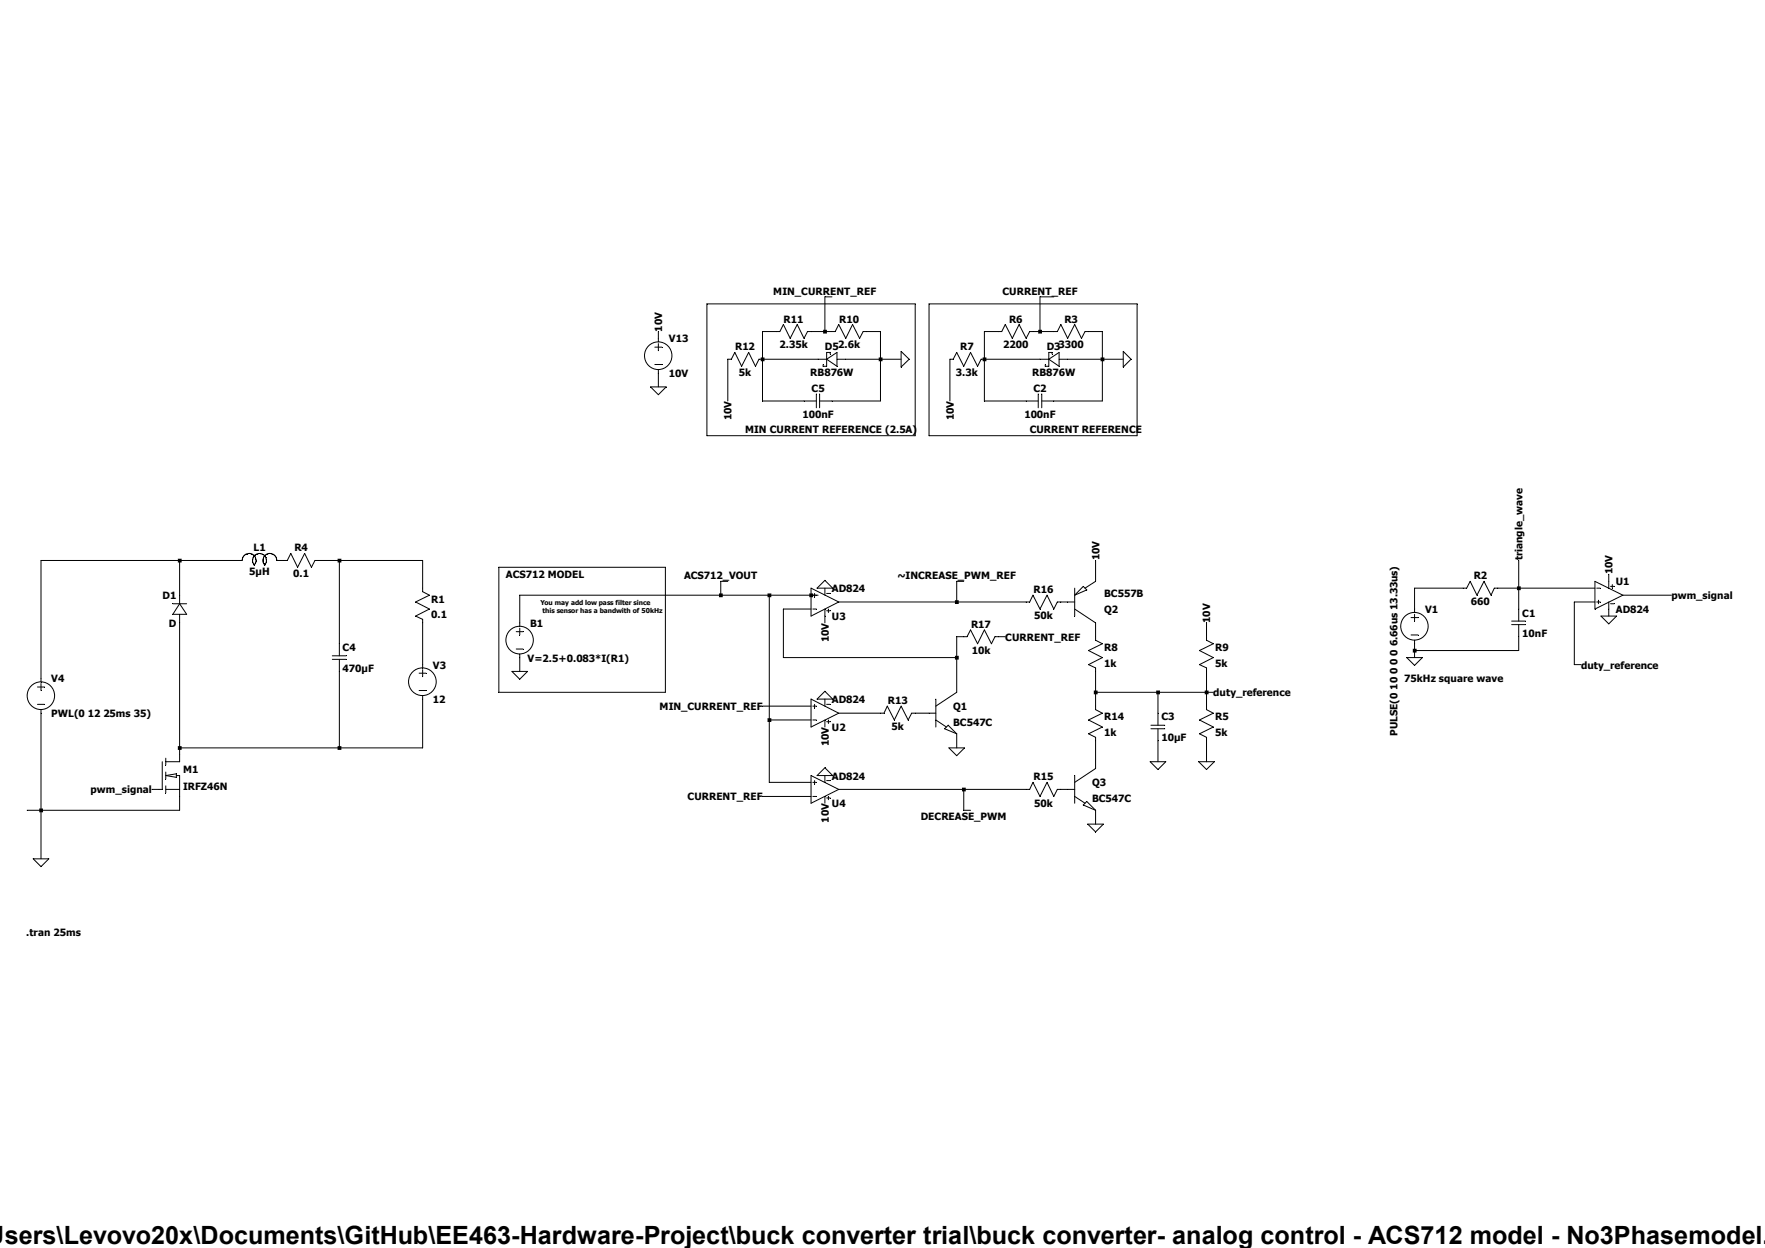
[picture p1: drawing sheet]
<svg xmlns="http://www.w3.org/2000/svg" width="297mm" height="210mm" viewBox="0 0 297 210" stroke-linecap="round" stroke-linejoin="round" font-family="sans-serif">
<g fill="none" stroke="#000" stroke-width=".17">
<path d="M110.2 58.4h1.2M110.8 55.8v1.7M110.8 57.8v1.2M119 51.1h35v22.2h-35zM139.7 59.6v-.3h-.6v2.3h-.6v-.3M140 50h-1.2v5.8M151.6 59.1l1.4 1.4-1.4 1.3zM156.3 51.1h35v22.2h-35zM177 59.6v-.3h-.5v2.3h-.6v-.3M177.3 50h-2.3v5.8M189 59.1l1.3 1.4-1.3 1.3zM109.5 65.1h2.6l-1.3 1.3z"/>
<path d="M110.2 61.3h1.2M110.8 62.2v2.9M137.4 67.5h-9.1v-11.7h2.9l.6-1.2 1.2 2.3 1.2-2.3 1.1 2.3 .6-1.1h4.6l.6-1.2 1.2 2.3 1.2-2.3 1.2 2.3 .5-1.1h3v11.7h-10.3M137.4 66.3v2.3M137.9 66.3v2.3M139.1 60.5h-11.4l-.6 1.1-1.1-2.3-1.2 2.3-1.1-2.3-.6 1.2h-.6v7M139.1 60.5l1.7-1.2v2.3zM140.8 60.5h10.8M174.7 67.5h-9v-11.7h2.9l.6-1.2 1.1 2.3 1.2-2.3 1.2 2.3 .6-1.1h4.6l.6-1.2 1.2 2.3 1.1-2.3 1.2 2.3 .6-1.1h2.9v11.7h-10.2M174.7 66.3v2.3M175.3 66.3v2.3M176.5 60.5l1.7-1.2v2.3z"/>
<path d="M176.5 60.5h-11.4l-.6 1.1-1.2-2.3-1.1 2.3-1.2-2.3-.6 1.2h-.5v7M178.2 60.5h10.8M30.2 94.3v7.3M42.8 95.1a1.17 1.17 0 0 0-.4-1.9 1.17 1.17 0 0 0-1.6 1.1h-33.9v20.5M42.8 95.1a1.17 1.17 0 0 1 0-1.6 1.17 1.17 0 0 1 1.7 0 1.17 1.17 0 0 1 0 1.6M44.6 95.1a1.17 1.17 0 0 1 .4-1.9 1.17 1.17 0 0 1 1.6 1.1h1.7l.6-1.2 1.2 2.4 1.2-2.4 1.1 2.4 .6-1.2h18.1v5.3l1.2 .6-2.4 1.1 2.4 1.2-2.4 1.2 1.2 .5v8.2M57.1 94.3v16.1M83.9 95.5h28.1v21h-28.1zM122.5 97.8h-1.2v2.4M136.5 99l4.6 2.3-4.6 2.4zM137.1 99.9v.6M137.5 99l1.3-1.3 1.3 1.3z"/>
<path d="M138.8 99v1.2M139.1 99.9h.6M162.2 97.8h-1.2v3.5M180.8 99v4.7M182.3 98.7l.6 .6-2.1 .9zM184.4 94.3v3.5l-1.8 1.2M255.6 94.3v10.2M268.4 99h-16.9l-.6 1.2-1.2-2.4-1.2 2.4-1.1-2.4-.6 1.2h-8.8v4.1M268.4 97.8l4.7 2.4-4.7 2.3zM268.7 99h.6M270.7 96.6v2.4M271 98.7h.6"/>
<path d="M271.3 98.4v.6M6.3 115.6h1.2M6.3 118.5h1.2M6.9 115v1.2M6.9 119.4v25.1M29.1 101.6h2.3M30.2 103.4v24.8h-2.3M30.2 101.6l1.2 1.8h-2.3zM55.9 110.4h2.4M55.9 111h2.4M57.1 111v14.9M70.5 113.3h1.2"/>
<path d="M70.5 116.2h1.2M71.1 112.7v1.2M71.1 117.1v8.8h-40.9M86.1 113h2.7l-1.3 1.3zM86.9 106.3h1.1M86.9 109.2h1.1M87.5 105.7v1.1M87.5 110.1v2.9M128.3 118.8h8.2M129.5 100.2v31.5h7M136.5 117.6l4.6 2.4-4.6 2.3zM136.5 102.5h-4.7v8.2h29.2"/>
<path d="M136.8 102.5h.6M136.8 118.8h.6M137.1 118.5v.6M137.7 100.2h-50.2v5.2M138.8 102.5v2.3M138.8 117.6v1.2M138.8 116.3l1.3 1.3h-2.6zM139.1 102.8h.6M139.1 118.5h.6M139.4 102.5v.6M141.1 101.3h32.2l.5-1.1 1.2 2.3 1.2-2.3 1.1 2.3 .6-1.2h2.9M157.5 117.6v4.7"/>
<path d="M169.2 107.1h-1.8l-.6 1.2-1.1-2.3-1.2 2.3-1.2-2.3-.6 1.1h-1.7v9.4l-3.5 2.3M180.8 102.5l3.6 2.3v2.9l1.1 .6-2.3 1.2 2.3 1.2-2.3 1.1 1.2 .6v7l1.1 .6-2.3 1.2 2.3 1.1-2.3 1.2 1.2 .6v5.2l-3.6 2.4M184.4 116.5h19.8M194.9 116.5v5.5M203 104.8v2.9l1.2 .6-2.4 1.2 2.4 1.2-2.4 1.1 1.2 .6v7l1.2 .6-2.4 1.2 2.4 1.1-2.4 1.2 1.2 .6v4.1M236.7 110.7h2.7l-1.4 1.3zM237.4 103.9h1.2M237.4 106.8h1.2M238 103.4v1.1M238 107.7v3M254.4 104.5h2.3M254.4 105.1h2.3"/>
<path d="M255.6 105.1v4.4h-17.6M268.4 101.3h-3.5v10.5h1.2M268.7 101.3h.6M269 101v.6M269.4 103.7h2.6l-1.3 1.3zM270.7 101.3v2.4M271 101.6h.6M273.1 100.2h8.2M27.3 128.2v4.6h-1.7M27.9 132.8h2.3M27.9 130.5l1.8-.3v.6zM27.9 127.6v1.1"/>
<path d="M27.9 129.9v1.2M27.9 132.2v1.2M29.7 130.5h.5v5.9h-25.6M128.3 134h8.2M129.5 121.2h7M136.5 130.5l4.6 2.3-4.6 2.4zM136.8 121.2h.6M136.8 134h.6M136.8 131.7h.6M137.1 131.4v.6M137.5 130.5l1.3-1.3 1.3 1.3zM138.8 121.2v1.1"/>
<path d="M138.8 130.5v1.2M138.8 134v1.2M139.1 121.5h.6M139.1 134.3h.6M139.1 131.4h.6M139.4 121.2v.6M139.4 134v.6M141.1 132.8h32.2l.5-1.1 1.2 2.3 1.2-2.3 1.1 2.3 .6-1.2h2.9M141.1 120h7.7l.5-1.2 1.2 2.4 1.1-2.4 1.2 2.4 .6-1.2h4.1M157.5 121.2l1.8 1.1M159 122.6l.6-.6 1.4 1.5zM159.7 125.9h2.6l-1.3 1.3z"/>
<path d="M161 123.5v2.4M162.2 132.8v3.6h1.1M180.8 130.5v4.7M180.8 134l1.8 1.2M182.9 134.9l1.5 1.5-2.1-.9zM183 138.7h2.7l-1.3 1.3zM184.4 136.4v2.3M193.5 128.2h2.7l-1.3 1.3zM193.7 122h2.3M193.7 122.6h2.3M194.9 122.6v5.6M201.7 128.2h2.6l-1.3 1.3z"/>
<path d="M5.6 144.5h2.6l-1.3 1.3z"/>
<circle cx="110.8" cy="59.9" r="2.32"/>
<circle cx="6.9" cy="117.1" r="2.32"/>
<circle cx="71.1" cy="114.7" r="2.33"/>
<circle cx="87.4" cy="107.7" r="2.32"/>
<circle cx="238" cy="105.4" r="2.32"/>
</g>
<path d="M6.6 136.1h.6v.6h-.6zM29.9 94h.7v.7h-.7zM29.9 125.6h.7v.6h-.7zM56.8 94h.6v.7h-.6zM56.8 125.6h.6v.6h-.6zM121 99.9h.6v.6h-.6zM128 60.2h.7v.6h-.7zM129.2 99.9h.6v.6h-.6zM129.2 120.9h.6v.6h-.6zM136.2 99.9h.6v.6h-.6zM138.5 55.5h.6v.6h-.6zM147.9 60.2h.6v.6h-.6zM160.7 101h.6v.6h-.6zM160.7 110.4h.6v.6h-.6zM161.9 132.5h.6v.7h-.6zM165.4 60.2h.6v.6h-.6zM174.7 55.5h.6v.6h-.6zM184.1 116.2h.6v.6h-.6zM185.2 60.2h.6v.6h-.6zM194.6 116.2h.6v.6h-.6zM202.7 116.2h.7v.6h-.7zM237.7 109.2h.7v.6h-.7zM255.3 98.7h.6v.6h-.6z" fill-rule="evenodd" fill="#000"/>
<text font-size="4.2" x=".8" y="209.3">sers\Levovo20x\Documents\GitHub\EE463-Hardware-Project\buck converter trial\buck converter- analog control - ACS712 model - No3Phasemodel.a</text>
<g font-size="1.7">
<text x="130.1" y="49.6">MIN_CURRENT_REF</text>
<text x="168.7" y="49.6">CURRENT_REF</text>
<text x="111.4" y="55.8" transform="rotate(-90 111.4 55.8)">10V</text>
<text x="112.6" y="57.6">V13</text>
<text x="123.7" y="59">R12</text>
<text x="131.2" y="58.6">2.35k</text>
<text x="131.9" y="54.3">R11</text>
<text x="138.8" y="59">D52.6k</text>
<text x="141.2" y="54.3">R10</text>
<text x="161.6" y="59">R7</text>
<text x="168.8" y="58.6">2200</text>
<text x="169.8" y="54.3">R6</text>
<text x="176.1" y="59">D33300</text>
<text x="179.1" y="54.3">R3</text>
<text x="112.6" y="63.5">10V</text>
<text x="124.3" y="63.3">5k</text>
<text x="136.4" y="63.3">RB876W</text>
<text x="136.6" y="66">C5</text>
<text x="160.9" y="63.3">3.3k</text>
<text x="173.7" y="63.3">RB876W</text>
<text x="173.9" y="66">C2</text>
<text x="123.1" y="70.7" transform="rotate(-90 123.1 70.7)">10V</text>
<text x="135" y="70.3">100nF</text>
<text x="160.5" y="70.7" transform="rotate(-90 160.5 70.7)">10V</text>
<text x="172.4" y="70.3">100nF</text>
<text x="125.4" y="72.8">MIN CURRENT REFERENCE (2.5A)</text>
<text x="173.3" y="72.8">CURRENT REFERENCE</text>
<text x="42.7" y="92.8">L1</text>
<text x="49.5" y="92.8">R4</text>
<text x="185" y="94.3" transform="rotate(-90 185 94.3)">10V</text>
<text x="256.2" y="94.3" transform="rotate(-90 256.2 94.3)">triangle_wave</text>
<text x="27.3" y="100.8">D1</text>
<text x="42" y="96.8">5µH</text>
<text x="49.3" y="97.2">0.1</text>
<text x="72.6" y="101.4">R1</text>
<text x="85.1" y="97.3">ACS712 MODEL</text>
<text x="115.1" y="97.5">ACS712_VOUT</text>
<text x="140" y="99.7">AD824</text>
<text x="151" y="97.5">~INCREASE_PWM_REF</text>
<text x="173.9" y="99.8">R16</text>
<text x="185.8" y="100.5">BC557B</text>
<text x="247.5" y="101.9">660</text>
<text x="248" y="97.5">R2</text>
<text x="271.4" y="96.6" transform="rotate(-90 271.4 96.6)">10V</text>
<text x="271.9" y="98.5">U1</text>
<text x="281.3" y="100.8">pwm_signal</text>
<text x="28.4" y="105.5">D</text>
<text x="72.6" y="104.1">0.1</text>
<text x="89.2" y="105.5">B1</text>
<text x="140" y="104.4">U3</text>
<text x="163.4" y="105.7">R17</text>
<text x="169.2" y="107.8">CURRENT_REF</text>
<text x="174" y="104.2">50k</text>
<text x="185.8" y="103.2">Q2</text>
<text x="203.7" y="104.8" transform="rotate(-90 203.7 104.8)">10V</text>
<text x="239.8" y="103.2">V1</text>
<text x="256.2" y="103.8">C1</text>
<text x="256.2" y="107.2">10nF</text>
<text x="271.9" y="103.2">AD824</text>
<text x="57.7" y="109.6">C4</text>
<text x="57.7" y="113.1">470µF</text>
<text x="72.9" y="112.5">V3</text>
<text x="88.8" y="111.4">V=2.5+0.083*I(R1)</text>
<text x="139.4" y="108.1" transform="rotate(-90 139.4 108.1)">10V</text>
<text x="163.5" y="110">10k</text>
<text x="185.8" y="109.6">R8</text>
<text x="185.8" y="112.2">1k</text>
<text x="204.5" y="109.6">R9</text>
<text x="204.5" y="112.2">5k</text>
<text x="266.1" y="112.5">duty_reference</text>
<text x="8.6" y="114.9">V4</text>
<text x="72.9" y="118.3">12</text>
<text x="111" y="119.5">MIN_CURRENT_REF</text>
<text x="140" y="118.3">AD824</text>
<text x="149.4" y="118.5">R13</text>
<text x="160.4" y="119.5">Q1</text>
<text x="204.2" y="117.2">duty_reference</text>
<text x="236.3" y="114.9">75kHz square wave</text>
<text x="8.6" y="120.7">PWL(0 12 25ms 35)</text>
<text x="139.4" y="125.6" transform="rotate(-90 139.4 125.6)">10V</text>
<text x="140" y="123">U2</text>
<text x="150" y="122.9">5k</text>
<text x="160.4" y="122.1">BC547C</text>
<text x="185.8" y="121.2">R14</text>
<text x="185.8" y="123.9">1k</text>
<text x="195.5" y="121.2">C3</text>
<text x="195.5" y="124.8">10µF</text>
<text x="204.5" y="121.2">R5</text>
<text x="204.5" y="123.9">5k</text>
<text x="235.2" y="123.8" transform="rotate(-90 235.2 123.8)">PULSE(0 10 0 0 0 6.66us 13.33us)</text>
<text x="30.8" y="130">M1</text>
<text x="140" y="131.2">AD824</text>
<text x="173.9" y="131.3">R15</text>
<text x="15.2" y="133.5">pwm_signal</text>
<text x="30.8" y="132.9">IRFZ46N</text>
<text x="115.7" y="134.7">CURRENT_REF</text>
<text x="140" y="135.8">U4</text>
<text x="174" y="135.7">50k</text>
<text x="183.8" y="132.3">Q3</text>
<text x="183.8" y="135">BC547C</text>
<text x="139.4" y="138.4" transform="rotate(-90 139.4 138.4)">10V</text>
<text x="154.9" y="138">DECREASE_PWM</text>
<text x="4.4" y="157.4">.tran 25ms</text>
</g>
<g font-size="1.1">
<text x="90.9" y="101.8">You may add low pass filter since</text>
<text x="91.3" y="103.2">this sensor has a bandwith of 50kHz</text>
</g>
</svg>
